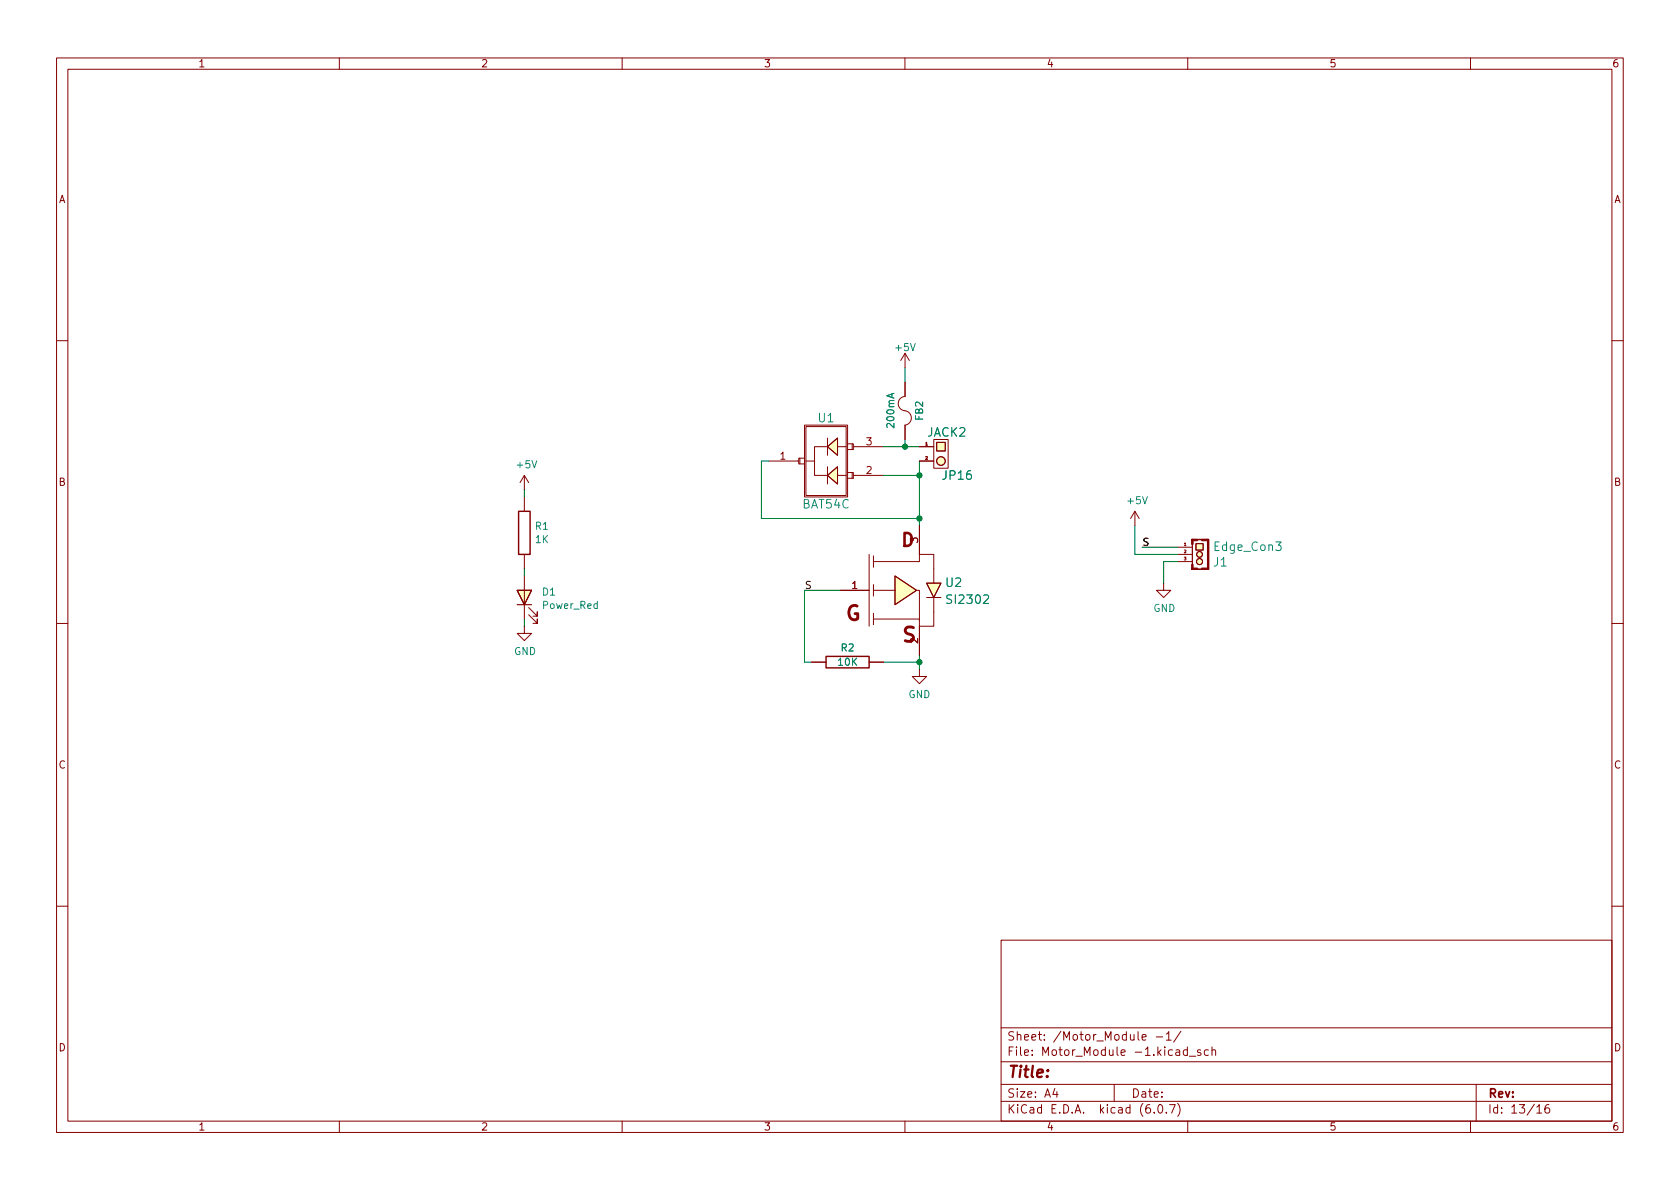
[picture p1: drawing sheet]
<svg xmlns="http://www.w3.org/2000/svg" width="297mm" height="210mm" viewBox="0 0 297 210" stroke-linecap="round" stroke-linejoin="round" font-family="sans-serif">
<g fill="none" stroke="#840000" stroke-width=".18">
<path d="M10 10.2h277v190.1h-277zM12 12.2h273v186.1h-273zM60 10.2v2M110 10.2v2M160 10.2v2M210 10.2v2M260 10.2v2M10 60.2h2M142.2 75.2h7.7v12.7h-7.7zM142.5 75.4h7.1v12.2h-7.1zM146.3 79l1.8-1.5v3zM146.3 79h-2.3v2.5"/>
<path d="M146.3 77.5v3M148.1 79h1.5M149.9 78.5h1v1h-1M150.7 78.5v1M150.9 79h5.3M160 67.6v2.5a1.3 1.3 0 0 0-1.2 1.4 1.3 1.3 0 0 0 1.4 1.2 1.28 1.28 0 0 1 .9 1.3 1.28 1.28 0 0 1-1.1 1.2v2.5M160 62.5v2.5M160 62.5l-.7 1.2M160 62.5l.8 1.2M162.6 79h2.5M165.1 77.7h2.5v5.1h-2.5zM165.6 78.2h1.5v1.6h-1.5z"/>
<path d="M285 60.2h2M92.7 84.1v2.5M92.7 87.9v2.5M92.7 98v2.6M92.7 84.1l-.8 1.2M92.7 84.1l.8 1.2M135.9 81.5h5.3M141.2 81h1v1h-1zM141.4 81v1M142.5 81.5h1.5v2.6h2.3M146.3 84.1l1.8-1.6v3.1zM146.3 82.5v3.1"/>
<path d="M148.1 84.1h1.5M149.9 83.6h1v1M149.9 84.6h.7M150.6 84.6h.3zM150.7 83.6v1M150.9 84.1h5.3M153.7 98v12.7M154.4 98.3v2M162.6 98h2.5v5.1M162.6 98v1.3h-8.2M162.6 81.5h2.5M162.6 93v5"/>
<path d="M200.7 90.4l-.8 1.3M200.7 90.4v2.6M200.7 90.4l.7 1.3M208.3 96.8h2.5M208.3 98h2.5M208.3 99.3h2.5M210.8 95.4h2.8v5.3h-2.8zM210.8 96.3v3.5M211.5 96.1h1.2v1.2h-1.2zM10 110.2h2M92.7 110.7v1.3h1.3l-1.3 1.3-1.3-1.3h1.3M92.7 101.8v7.7"/>
<path d="M93.5 108.7l1.5 1.5v-.7v.7h-.8M93.5 107.4l1.5 1.6v-.8v.8h-.8M143.5 117.1h2.5M148.6 104.4h5.1M153.7 117.1h2.5M154.4 103.4v2M154.4 108.5v2M154.4 104.4h3.8M154.4 109.5h8.2v6.3M158.2 101.8l3.9 2.6-3.9 2.5zM162.1 104.4h.5v5.3M162.6 118.4v1.2h1.2l-1.2 1.3-1.3-1.3h1.3"/>
<path d="M163.8 103.1h2.6l-1.3 2.6zM163.8 105.7h2.6M165.1 105.7v5h-2.5M205.7 103.1v1.3h1.3l-1.3 1.3-1.2-1.3h1.2M285 110.2h2M10 160.2h2M177 166.3h108v32h-108zM285 160.2h2M60 198.3v2M110 198.3v2M160 198.3v2M177 194.8h108"/>
<path d="M177 191.8h108M177 187.8h108M177 181.8h108M186.5 192.5l-.4 1h1M186.9 193v1M197 191.8v3M201.9 183.4l.7-.1v-.3l-.5-.1-.2 .2 .1 .8h.6M204.1 196.7v.1M204.4 183.4h1.2M204.9 195.4l.2-.1a.81 .81 0 0 1 .6 .7 .81 .81 0 0 1-.3 .8h-.2a.81 .81 0 0 1-.6-.6 .81 .81 0 0 1 .3-.8zM206.2 196.7v.1M206.2 182.9l.4-.5v1.5"/>
<path d="M206.2 183.9h.9M206.8 195.3h1l-.7 1.5M208.2 195.1a1.72 1.72 0 0 1 0 2.3M208.8 182.4l-1.3 1.9M209.9 185.7l-.4-.1-.3 .3v.4l.2 .3h.5M209.9 185.1v1.5M210 198.3v2M210.3 186.8h1.1M212.3 185.7l-.4-.1-.2 .2 .1 .3 .5 .1v.4h-.6M213.6 185.7l-.4-.1-.3 .3v.4l.2 .3h.5M214.3 185.8l.2-.2 .4 .1v.9M214.3 185.1v1.5"/>
<path d="M260 198.3v2M261 191.8v6.5M271.7 195.8l.5-.5v1.5M271.7 196.8h.9M273.9 195.3a.6 .6 0 0 0-.8 .7v.5l.2 .3h.4l.2-.1 .1-.5-.1-.2-.5-.1-.3 .3"/>
<circle cx="166.4" cy="81.5" r=".76"/>
<circle cx="212.1" cy="99.3" r=".53"/>
<circle cx="212.1" cy="98" r=".51"/>
</g>
<g fill="#ffffc2" stroke="#ffffc2" stroke-width=".18">
<path d="M146.3 79l1.8-1.5v3z"/>
<path d="M146.3 84.1l1.8-1.6v3.1z"/>
<path d="M163.8 103.1h2.6l-1.3 2.6z"/>
<path d="M158.2 101.8l3.9 2.6-3.9 2.5z"/>
<path d="M211.5 96.1h1.2v1.2h-1.2z"/>
<path d="M165.6 78.2h1.5v1.6h-1.5z"/>
<path d="M91.4 104.4h2.6l-1.3 2.5z"/>
<circle cx="212.1" cy="99.3" r=".53"/>
<circle cx="212.1" cy="98" r=".51"/>
<circle cx="166.4" cy="81.5" r=".76"/>
</g>
<path d="M91.7 90.4h2v7.6h-2zM146 116.1h7.7v2h-7.7z" fill="none" stroke="#840000" stroke-width=".25"/>
<g fill="#840000" stroke="#840000" stroke-width=".18">
<path d="M213.5 95.4h.2v5.3h-.2z"/>
<path d="M212.5 100.5h1.1v.2h-1.1z"/>
<path d="M211.6 100.6l.9 .1z"/>
<path d="M211.6 95.4h.9z"/>
<path d="M212.5 95.4h1.1v.2h-1.1z"/>
<path d="M210.7 100.5h1v.2h-1z"/>
<path d="M210.7 95.4h1v.2h-1z"/>
<path d="M210.7 99.8h.2v.9h-.2z"/>
<path d="M210.7 95.4h.2v.9h-.2z"/>
</g>
<path d="M91.4 104.4h2.6l-1.3 2.5zM91.4 106.9h2.6" fill="none" stroke="#840000" stroke-width=".2"/>
<g fill="none" stroke="#008400" stroke-width=".18">
<path d="M156.2 79h6.4M160 65v2.6M160 77.7v1.3M92.7 86.6v1.3M135.9 81.5h-1.3v10.2h28M156.2 84.1h6.4M162.6 81.5v11.5M200.7 93v5h7.6M201.9 96.8h6.4M208.3 99.3h-2.6v3.8M92.7 100.6v1.2M92.7 109.5v1.2"/>
<path d="M148.6 104.4h-6.4v12.7h1.3M156.2 117.1h6.4M162.6 115.8v2.6"/>
</g>
<g fill="#008400" stroke="#008400" stroke-width=".18">
<circle cx="162.6" cy="91.7" r=".46"/>
<circle cx="162.6" cy="84.1" r=".46"/>
<circle cx="162.6" cy="117.1" r=".46"/>
<circle cx="160" cy="79" r=".46"/>
</g>
<g font-size="3.5" fill="#840000">
<text x="149.5" y="109.7">G</text>
<text x="159.6" y="113.5">S</text>
</g>
<text font-size="3.2" fill="#840000" x="159.4" y="96.6">D</text>
<text font-size="2.8" fill="#840000" x="178" y="190.6">Title:</text>
<g font-size="2.1" fill="#008484">
<text x="144.7" y="74.7">U1</text>
<text x="163.9" y="77.2">JACK2</text>
<text x="141.9" y="89.9">BAT54C</text>
<text x="166.8" y="84.8">JP16</text>
<text x="214.6" y="100.2">J1</text>
<text x="214.8" y="97.4">Edge_Con3</text>
<text x="167.3" y="103.8">U2</text>
<text x="167.7" y="106.8">SI2302</text>
</g>
<g font-size="2.1" fill="#840000">
<text x="178" y="184">Sheet: /Motor_Module -1/</text>
<text x="178" y="186.7">File: Motor_Module -1.kicad_sch</text>
<text x="178" y="196.9">KiCad E.D.A. kicad (6.0.7)</text>
<text x="178" y="194.1">Size: A4</text>
<text x="200" y="194.1">Date:</text>
<text x="263" y="194.1">Rev:</text>
<text x="263" y="196.9">Id: 13/16</text>
</g>
<g font-size="1.8" fill="#840000">
<text x="35" y="11.9">1</text>
<text x="85" y="11.9">2</text>
<text x="135" y="11.9">3</text>
<text x="185" y="11.9">4</text>
<text x="235" y="11.9">5</text>
<text x="285" y="11.9">6</text>
<text x="10.3" y="35.9">A</text>
<text x="285.3" y="35.9">A</text>
<text x="137.9" y="81.3">1</text>
<text x="153.2" y="83.8">2</text>
<text x="153.2" y="78.7">3</text>
<text x="10.3" y="85.9">B</text>
<text x="285.3" y="85.9">B</text>
<text x="162.3" y="96" transform="rotate(-90 162.3 96)">3</text>
<text x="150.6" y="104.1">1</text>
<text x="162.3" y="113.8" transform="rotate(-90 162.3 113.8)">2</text>
<text x="10.3" y="135.9">C</text>
<text x="285.3" y="135.9">C</text>
<text x="10.3" y="185.9">D</text>
<text x="285.3" y="185.9">D</text>
<text x="35" y="199.9">1</text>
<text x="85" y="199.9">2</text>
<text x="135" y="199.9">3</text>
<text x="185" y="199.9">4</text>
<text x="235" y="199.9">5</text>
<text x="285" y="199.9">6</text>
</g>
<g font-size="1.8" fill="#008484">
<text x="158.4" y="62.1">+5V</text>
<text x="158.1" y="75.5" transform="rotate(-90 158.1 75.5)">200mA</text>
<text x="163.2" y="74.3" transform="rotate(-90 163.2 74.3)">FB2</text>
<text x="91.5" y="82.8">+5V</text>
<text x="199.4" y="89.1">+5V</text>
<text x="94.7" y="93.7">R1</text>
<text x="94.7" y="96">1K</text>
<text x="95.9" y="105.3">D1</text>
<text x="96" y="107.7">Power_Red</text>
<text x="203.9" y="108.2">GND</text>
<text x="90.9" y="115.8">GND</text>
<text x="148.2" y="117.7">10K</text>
<text x="148.7" y="115.2">R2</text>
<text x="160.6" y="123.4">GND</text>
</g>
<g font-size="1.8">
<text x="201.9" y="96.5">S</text>
<text x="142.2" y="104.1">S</text>
</g>
<g font-size=".7" fill="#840000">
<text x="163.6" y="78.7">1</text>
<text x="163.6" y="81.3">2</text>
<text x="209.4" y="96.5">1</text>
<text x="209.4" y="97.8">2</text>
<text x="209.4" y="99.1">3</text>
</g>
</svg>
